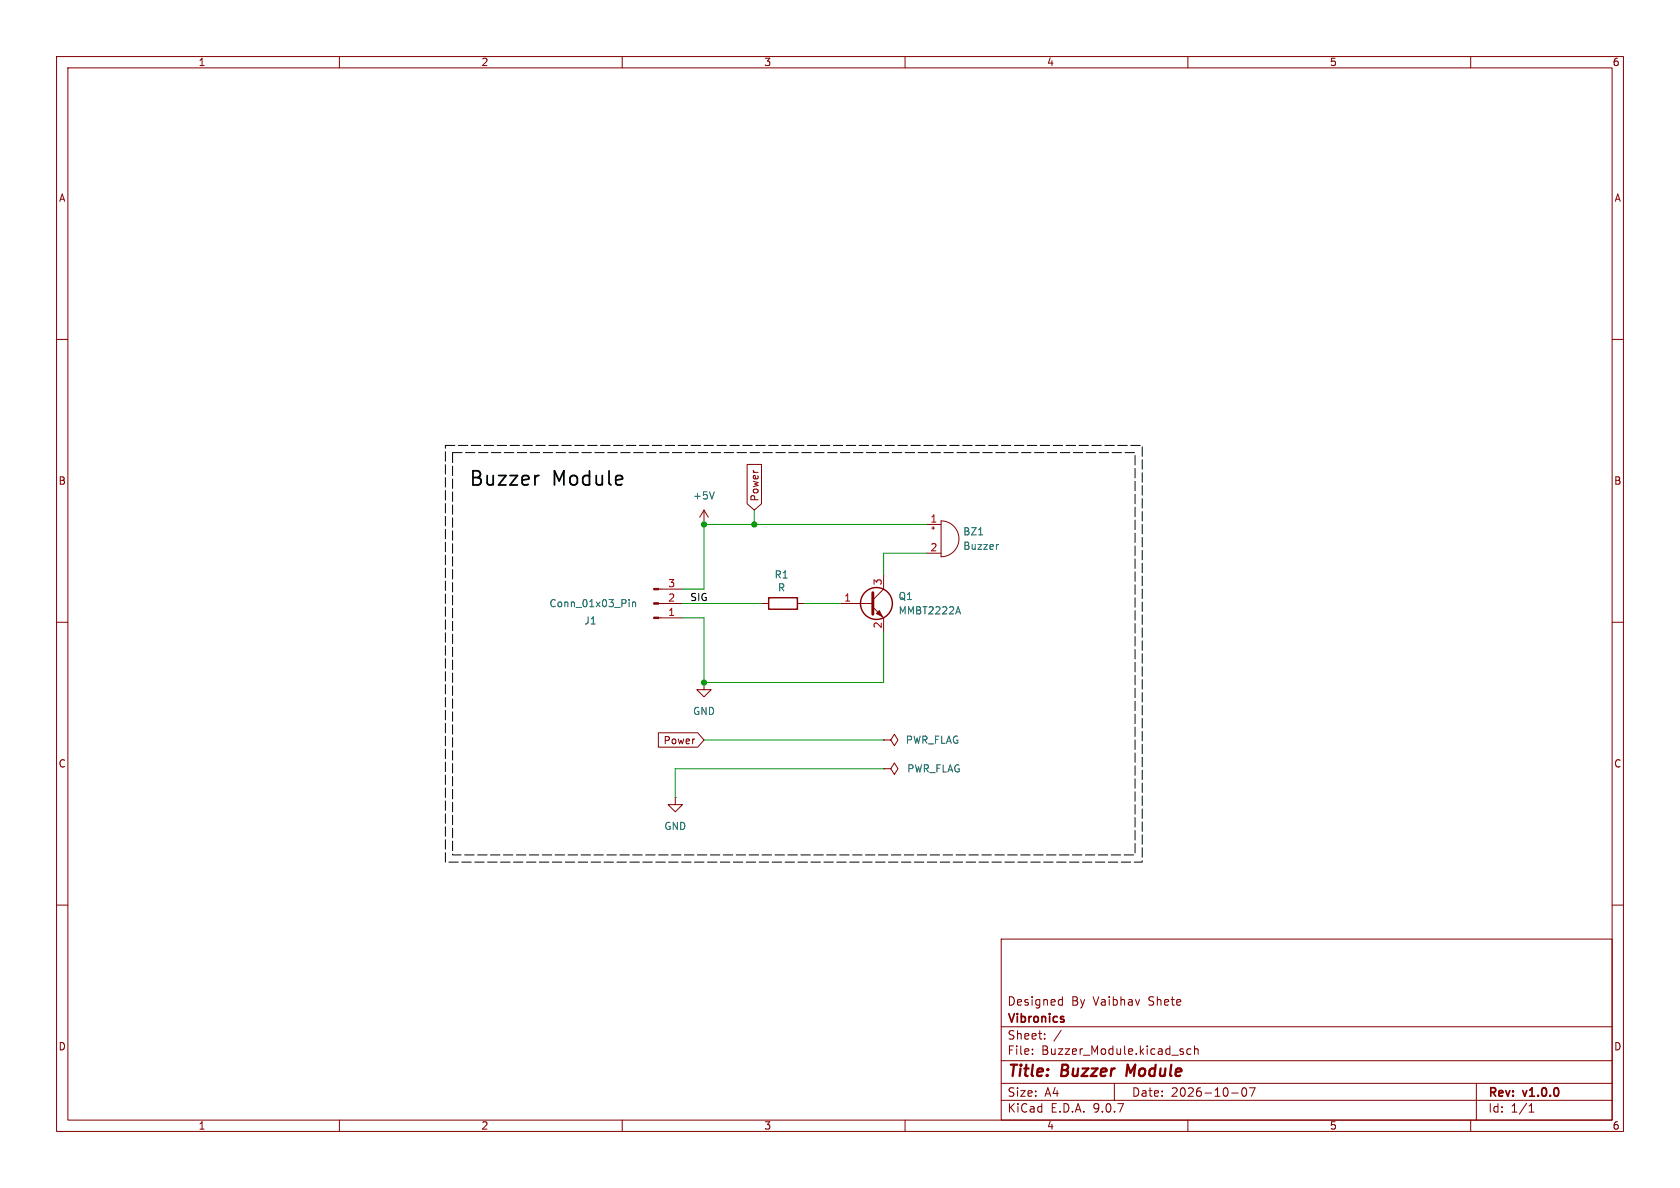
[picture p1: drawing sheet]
(kicad_sch
 (version 20250114)
 (generator "eeschema")
 (generator_version "9.0")
 (paper "A4")
 (title_block
  (title "Buzzer Module")
  (date "2026-10-07")
  (rev "v1.0.0")
  (company "Vibronics")
  (comment 1 "Designed By Vaibhav Shete"))
 (lib_symbols
  (symbol "Connector:Conn_01x03_Pin"
   (pin_names
    (offset 1.016) (hide yes)) (exclude_from_sim no) (in_bom yes) (on_board yes)
   (property "Reference" "J" (at 0 5.08 0) (effects (font (size 1.27 1.27))))
   (property "Value" "Conn_01x03_Pin" (at 0 -5.08 0) (effects (font (size 1.27 1.27))))
   (property "Footprint" "" (at 0 0 0) (effects (font (size 1.27 1.27)) (hide yes)))
   (property "Datasheet" "~" (at 0 0 0) (effects (font (size 1.27 1.27)) (hide yes)))
   (property "Description" "Generic connector, single row, 01x03, script generated" (at 0 0 0) (effects (font (size 1.27 1.27)) (hide yes)))
   (property "ki_locked" "" (at 0 0 0) (effects (font (size 1.27 1.27))))
   (symbol "Conn_01x03_Pin_1_1"
    (rectangle (start 0.8636 2.667) (end 0 2.413) (stroke (width 0.1524) (type default)) (fill (type outline)))
    (rectangle (start 0.8636 0.127) (end 0 -0.127) (stroke (width 0.1524) (type default)) (fill (type outline)))
    (rectangle (start 0.8636 -2.413) (end 0 -2.667) (stroke (width 0.1524) (type default)) (fill (type outline)))
    (polyline (pts (xy 1.27 2.54) (xy 0.8636 2.54)) (stroke (width 0.1524) (type default)) (fill (type none)))
    (polyline (pts (xy 1.27 0) (xy 0.8636 0)) (stroke (width 0.1524) (type default)) (fill (type none)))
    (polyline (pts (xy 1.27 -2.54) (xy 0.8636 -2.54)) (stroke (width 0.1524) (type default)) (fill (type none)))
    (pin passive line (at 5.08 2.54 180) (length 3.81) (name "Pin_1" (effects (font (size 1.27 1.27)))) (number "1" (effects (font (size 1.27 1.27)))))
    (pin passive line (at 5.08 0 180) (length 3.81) (name "Pin_2" (effects (font (size 1.27 1.27)))) (number "2" (effects (font (size 1.27 1.27)))))
    (pin passive line (at 5.08 -2.54 180) (length 3.81) (name "Pin_3" (effects (font (size 1.27 1.27)))) (number "3" (effects (font (size 1.27 1.27))))))
   (embedded_fonts no))
  (symbol "Device:Buzzer"
   (pin_names
    (offset 0.0254) (hide yes)) (exclude_from_sim no) (in_bom yes) (on_board yes)
   (property "Reference" "BZ" (at 3.81 1.27 0) (effects (font (size 1.27 1.27)) (justify left)))
   (property "Value" "Buzzer" (at 3.81 -1.27 0) (effects (font (size 1.27 1.27)) (justify left)))
   (property "Footprint" "" (at -0.635 2.54 90) (effects (font (size 1.27 1.27)) (hide yes)))
   (property "Datasheet" "~" (at -0.635 2.54 90) (effects (font (size 1.27 1.27)) (hide yes)))
   (property "Description" "Buzzer, polarized" (at 0 0 0) (effects (font (size 1.27 1.27)) (hide yes)))
   (symbol "Buzzer_0_1"
    (polyline (pts (xy -1.651 1.905) (xy -1.143 1.905)) (stroke (width 0) (type default)) (fill (type none)))
    (polyline (pts (xy -1.397 2.159) (xy -1.397 1.651)) (stroke (width 0) (type default)) (fill (type none)))
    (arc (start 0 3.175) (mid 3.1612 0) (end 0 -3.175) (stroke (width 0) (type default)) (fill (type none)))
    (polyline (pts (xy 0 3.175) (xy 0 -3.175)) (stroke (width 0) (type default)) (fill (type none))))
   (symbol "Buzzer_1_1"
    (pin passive line (at -2.54 2.54 0) (length 2.54) (name "+" (effects (font (size 1.27 1.27)))) (number "1" (effects (font (size 1.27 1.27)))))
    (pin passive line (at -2.54 -2.54 0) (length 2.54) (name "-" (effects (font (size 1.27 1.27)))) (number "2" (effects (font (size 1.27 1.27))))))
   (embedded_fonts no))
  (symbol "Device:R"
   (pin_numbers (hide yes))
   (pin_names
    (offset 0)) (exclude_from_sim no) (in_bom yes) (on_board yes)
   (property "Reference" "R" (at 2.032 0 90) (effects (font (size 1.27 1.27))))
   (property "Value" "R" (at 0 0 90) (effects (font (size 1.27 1.27))))
   (property "Footprint" "" (at -1.778 0 90) (effects (font (size 1.27 1.27)) (hide yes)))
   (property "Datasheet" "~" (at 0 0 0) (effects (font (size 1.27 1.27)) (hide yes)))
   (property "Description" "Resistor" (at 0 0 0) (effects (font (size 1.27 1.27)) (hide yes)))
   (symbol "R_0_1"
    (rectangle (start -1.016 -2.54) (end 1.016 2.54) (stroke (width 0.254) (type default)) (fill (type none))))
   (symbol "R_1_1"
    (pin passive line (at 0 3.81 270) (length 1.27) (name "~" (effects (font (size 1.27 1.27)))) (number "1" (effects (font (size 1.27 1.27)))))
    (pin passive line (at 0 -3.81 90) (length 1.27) (name "~" (effects (font (size 1.27 1.27)))) (number "2" (effects (font (size 1.27 1.27))))))
   (embedded_fonts no))
  (symbol "Transistor_BJT:MMBT2222A"
   (pin_names
    (offset 0) (hide yes)) (exclude_from_sim no) (in_bom yes) (on_board yes)
   (property "Reference" "Q" (at 5.08 1.905 0) (effects (font (size 1.27 1.27)) (justify left)))
   (property "Value" "MMBT2222A" (at 5.08 0 0) (effects (font (size 1.27 1.27)) (justify left)))
   (property "Footprint" "Package_TO_SOT_SMD:SOT-23" (at 5.08 -1.905 0) (effects (font (size 1.27 1.27)
    (italic yes)) (justify left) (hide yes)))
   (property "Datasheet" "https://assets.nexperia.com/documents/data-sheet/MMBT2222A.pdf" (at 0 0 0) (effects (font (size 1.27 1.27)) (justify left) (hide yes)))
   (property "Description" "600mA Ic, 40V Vce, NPN Transistor, SOT-23" (at 0 0 0) (effects (font (size 1.27 1.27)) (hide yes)))
   (property "Sim.Device" "NPN" (at 0 0 0) (effects (font (size 1.27 1.27)) (hide yes)))
   (property "Sim.Pins" "1=B 2=E 3=C" (at 0 0 0) (effects (font (size 1.27 1.27)) (hide yes)))
   (symbol "MMBT2222A_0_1"
    (polyline (pts (xy -2.54 0) (xy 0.635 0)) (stroke (width 0) (type default)) (fill (type none)))
    (polyline (pts (xy 0.635 1.905) (xy 0.635 -1.905)) (stroke (width 0.508) (type default)) (fill (type none)))
    (circle (center 1.27 0) (radius 2.8194) (stroke (width 0.254) (type default)) (fill (type none))))
   (symbol "MMBT2222A_1_1"
    (polyline (pts (xy 0.635 0.635) (xy 2.54 2.54)) (stroke (width 0) (type default)) (fill (type none)))
    (polyline (pts (xy 0.635 -0.635) (xy 2.54 -2.54)) (stroke (width 0) (type default)) (fill (type none)))
    (polyline (pts (xy 1.27 -1.778) (xy 1.778 -1.27) (xy 2.286 -2.286) (xy 1.27 -1.778)) (stroke (width 0) (type default)) (fill (type outline)))
    (pin input line (at -5.08 0 0) (length 2.54) (name "B" (effects (font (size 1.27 1.27)))) (number "1" (effects (font (size 1.27 1.27)))))
    (pin passive line (at 2.54 5.08 270) (length 2.54) (name "C" (effects (font (size 1.27 1.27)))) (number "3" (effects (font (size 1.27 1.27)))))
    (pin passive line (at 2.54 -5.08 90) (length 2.54) (name "E" (effects (font (size 1.27 1.27)))) (number "2" (effects (font (size 1.27 1.27))))))
   (embedded_fonts no))
  (symbol "power:+5V"
   (power)
   (pin_numbers (hide yes))
   (pin_names
    (offset 0) (hide yes)) (exclude_from_sim no) (in_bom yes) (on_board yes)
   (property "Reference" "#PWR" (at 0 -3.81 0) (effects (font (size 1.27 1.27)) (hide yes)))
   (property "Value" "+5V" (at 0 3.556 0) (effects (font (size 1.27 1.27))))
   (property "Footprint" "" (at 0 0 0) (effects (font (size 1.27 1.27)) (hide yes)))
   (property "Datasheet" "" (at 0 0 0) (effects (font (size 1.27 1.27)) (hide yes)))
   (property "Description" "Power symbol creates a global label with name \"+5V\"" (at 0 0 0) (effects (font (size 1.27 1.27)) (hide yes)))
   (symbol "+5V_0_1"
    (polyline (pts (xy -0.762 1.27) (xy 0 2.54)) (stroke (width 0) (type default)) (fill (type none)))
    (polyline (pts (xy 0 2.54) (xy 0.762 1.27)) (stroke (width 0) (type default)) (fill (type none)))
    (polyline (pts (xy 0 0) (xy 0 2.54)) (stroke (width 0) (type default)) (fill (type none))))
   (symbol "+5V_1_1"
    (pin power_in line (at 0 0 90) (length 0) (name "~" (effects (font (size 1.27 1.27)))) (number "1" (effects (font (size 1.27 1.27))))))
   (embedded_fonts no))
  (symbol "power:GND"
   (power)
   (pin_numbers (hide yes))
   (pin_names
    (offset 0) (hide yes)) (exclude_from_sim no) (in_bom yes) (on_board yes)
   (property "Reference" "#PWR" (at 0 -6.35 0) (effects (font (size 1.27 1.27)) (hide yes)))
   (property "Value" "GND" (at 0 -3.81 0) (effects (font (size 1.27 1.27))))
   (property "Footprint" "" (at 0 0 0) (effects (font (size 1.27 1.27)) (hide yes)))
   (property "Datasheet" "" (at 0 0 0) (effects (font (size 1.27 1.27)) (hide yes)))
   (property "Description" "Power symbol creates a global label with name \"GND\" , ground" (at 0 0 0) (effects (font (size 1.27 1.27)) (hide yes)))
   (symbol "GND_0_1"
    (polyline (pts (xy 0 0) (xy 0 -1.27) (xy 1.27 -1.27) (xy 0 -2.54) (xy -1.27 -1.27) (xy 0 -1.27)) (stroke (width 0) (type default)) (fill (type none))))
   (symbol "GND_1_1"
    (pin power_in line (at 0 0 270) (length 0) (name "~" (effects (font (size 1.27 1.27)))) (number "1" (effects (font (size 1.27 1.27))))))
   (embedded_fonts no))
  (symbol "power:PWR_FLAG"
   (power)
   (pin_numbers (hide yes))
   (pin_names
    (offset 0) (hide yes)) (exclude_from_sim no) (in_bom yes) (on_board yes)
   (property "Reference" "#FLG" (at 0 1.905 0) (effects (font (size 1.27 1.27)) (hide yes)))
   (property "Value" "PWR_FLAG" (at 0 3.81 0) (effects (font (size 1.27 1.27))))
   (property "Footprint" "" (at 0 0 0) (effects (font (size 1.27 1.27)) (hide yes)))
   (property "Datasheet" "~" (at 0 0 0) (effects (font (size 1.27 1.27)) (hide yes)))
   (property "Description" "Special symbol for telling ERC where power comes from" (at 0 0 0) (effects (font (size 1.27 1.27)) (hide yes)))
   (symbol "PWR_FLAG_0_0"
    (pin power_out line (at 0 0 90) (length 0) (name "~" (effects (font (size 1.27 1.27)))) (number "1" (effects (font (size 1.27 1.27))))))
   (symbol "PWR_FLAG_0_1"
    (polyline (pts (xy 0 0) (xy 0 1.27) (xy -1.016 1.905) (xy 0 2.54) (xy 1.016 1.905) (xy 0 1.27)) (stroke (width 0) (type default)) (fill (type none))))
   (embedded_fonts no)))
 (rectangle
  (start 78.74 78.74)
  (end 201.93 152.4)
  (stroke (width 0) (type dash) (color 4 0 0 1))
  (fill (type none)))
 (rectangle
  (start 80.01 80.01)
  (end 200.66 151.13)
  (stroke (width 0) (type dash) (color 4 0 0 1))
  (fill (type none)))
 (text "Buzzer Module"
  (exclude_from_sim no)
  (at 96.774 84.836 0)
  (effects (font (size 2.5 2.5) (thickness 0.3125) (color 0 0 0 1))))
 (junction
  (at 124.46 120.65)
  (diameter 0)
  (color 0 0 0 0))
 (junction
  (at 133.35 92.71)
  (diameter 0)
  (color 0 0 0 0))
 (junction
  (at 124.46 92.71)
  (diameter 0)
  (color 0 0 0 0))
 (wire
  (pts (xy 124.46 130.81) (xy 156.21 130.81))
  (stroke (width 0) (type default)))
 (wire
  (pts (xy 119.38 135.89) (xy 156.21 135.89))
  (stroke (width 0) (type default)))
 (wire
  (pts (xy 142.24 106.68) (xy 148.59 106.68))
  (stroke (width 0) (type default)))
 (wire
  (pts (xy 124.46 109.22) (xy 124.46 120.65))
  (stroke (width 0) (type default)))
 (wire
  (pts (xy 156.21 111.76) (xy 156.21 120.65))
  (stroke (width 0) (type default)))
 (wire
  (pts (xy 156.21 97.79) (xy 156.21 101.6))
  (stroke (width 0) (type default)))
 (wire
  (pts (xy 120.65 104.14) (xy 124.46 104.14))
  (stroke (width 0) (type default)))
 (wire
  (pts (xy 163.83 97.79) (xy 156.21 97.79))
  (stroke (width 0) (type default)))
 (wire
  (pts (xy 119.38 135.89) (xy 119.38 140.97))
  (stroke (width 0) (type default)))
 (wire
  (pts (xy 124.46 92.71) (xy 133.35 92.71))
  (stroke (width 0) (type default)))
 (wire
  (pts (xy 120.65 106.68) (xy 134.62 106.68))
  (stroke (width 0) (type default)))
 (wire
  (pts (xy 120.65 109.22) (xy 124.46 109.22))
  (stroke (width 0) (type default)))
 (wire
  (pts (xy 133.35 92.71) (xy 163.83 92.71))
  (stroke (width 0) (type default)))
 (wire
  (pts (xy 124.46 92.71) (xy 124.46 104.14))
  (stroke (width 0) (type default)))
 (wire
  (pts (xy 133.35 90.17) (xy 133.35 92.71))
  (stroke (width 0) (type default)))
 (wire
  (pts (xy 124.46 120.65) (xy 156.21 120.65))
  (stroke (width 0) (type default)))
 (label "SIG"
  (at 121.92 106.68 0)
  (effects (font (size 1.27 1.27) (color 0 0 0 1)) (justify left bottom)))
 (global_label "Power"
  (shape input)
  (at 124.46 130.81 180)
  (fields_autoplaced yes)
  (effects (font (size 1.27 1.27)) (justify right))
  (property "Intersheetrefs" "${INTERSHEET_REFS}" (at 115.8505 130.81 0) (effects (font (size 1.27 1.27)) (justify right) (hide yes))))
 (global_label "Power"
  (shape input)
  (at 133.35 90.17 90)
  (fields_autoplaced yes)
  (effects (font (size 1.27 1.27)) (justify left))
  (property "Intersheetrefs" "${INTERSHEET_REFS}" (at 133.35 81.5605 90) (effects (font (size 1.27 1.27)) (justify left) (hide yes))))
 (symbol
  (lib_id "Connector:Conn_01x03_Pin")
  (at 115.57 106.68 0)
  (mirror x)
  (unit 1)
  (exclude_from_sim no)
  (in_bom yes)
  (on_board yes)
  (dnp no)
  (property "Reference" "J1" (at 104.394 109.728 0) (effects (font (size 1.27 1.27))))
  (property "Value" "Conn_01x03_Pin" (at 104.902 106.68 0) (effects (font (size 1.27 1.27))))
  (property "Footprint" "Connector_PinHeader_2.54mm:PinHeader_1x03_P2.54mm_Horizontal" (at 115.57 106.68 0) (effects (font (size 1.27 1.27)) (hide yes)))
  (property "Datasheet" "~" (at 115.57 106.68 0) (effects (font (size 1.27 1.27)) (hide yes)))
  (property "Description" "Generic connector, single row, 01x03, script generated" (at 115.57 106.68 0) (effects (font (size 1.27 1.27)) (hide yes)))
  (pin "2")
  (pin "1")
  (pin "3"))
 (symbol
  (lib_id "Device:R")
  (at 138.43 106.68 90)
  (unit 1)
  (exclude_from_sim no)
  (in_bom yes)
  (on_board yes)
  (dnp no)
  (property "Reference" "R1" (at 138.176 101.6 90) (effects (font (size 1.27 1.27))))
  (property "Value" "R" (at 138.176 103.886 90) (effects (font (size 1.27 1.27))))
  (property "Footprint" "Resistor_SMD:R_0603_1608Metric" (at 138.43 108.458 90) (effects (font (size 1.27 1.27)) (hide yes)))
  (property "Datasheet" "~" (at 138.43 106.68 0) (effects (font (size 1.27 1.27)) (hide yes)))
  (property "Description" "Resistor" (at 138.43 106.68 0) (effects (font (size 1.27 1.27)) (hide yes)))
  (pin "1")
  (pin "2"))
 (symbol
  (lib_id "power:+5V")
  (at 124.46 92.71 0)
  (unit 1)
  (exclude_from_sim no)
  (in_bom yes)
  (on_board yes)
  (dnp no)
  (fields_autoplaced yes)
  (property "Reference" "#PWR02" (at 124.46 96.52 0) (effects (font (size 1.27 1.27)) (hide yes)))
  (property "Value" "+5V" (at 124.46 87.63 0) (effects (font (size 1.27 1.27))))
  (property "Footprint" "" (at 124.46 92.71 0) (effects (font (size 1.27 1.27)) (hide yes)))
  (property "Datasheet" "" (at 124.46 92.71 0) (effects (font (size 1.27 1.27)) (hide yes)))
  (property "Description" "Power symbol creates a global label with name \"+5V\"" (at 124.46 92.71 0) (effects (font (size 1.27 1.27)) (hide yes)))
  (pin "1"))
 (symbol
  (lib_id "power:GND")
  (at 119.38 140.97 0)
  (unit 1)
  (exclude_from_sim no)
  (in_bom yes)
  (on_board yes)
  (dnp no)
  (fields_autoplaced yes)
  (property "Reference" "#PWR03" (at 119.38 147.32 0) (effects (font (size 1.27 1.27)) (hide yes)))
  (property "Value" "GND" (at 119.38 146.05 0) (effects (font (size 1.27 1.27))))
  (property "Footprint" "" (at 119.38 140.97 0) (effects (font (size 1.27 1.27)) (hide yes)))
  (property "Datasheet" "" (at 119.38 140.97 0) (effects (font (size 1.27 1.27)) (hide yes)))
  (property "Description" "Power symbol creates a global label with name \"GND\" , ground" (at 119.38 140.97 0) (effects (font (size 1.27 1.27)) (hide yes)))
  (pin "1"))
 (symbol
  (lib_id "power:PWR_FLAG")
  (at 156.21 130.81 270)
  (unit 1)
  (exclude_from_sim no)
  (in_bom yes)
  (on_board yes)
  (dnp no)
  (fields_autoplaced yes)
  (property "Reference" "#FLG01" (at 158.115 130.81 0) (effects (font (size 1.27 1.27)) (hide yes)))
  (property "Value" "PWR_FLAG" (at 160.02 130.8099 90) (effects (font (size 1.27 1.27)) (justify left)))
  (property "Footprint" "" (at 156.21 130.81 0) (effects (font (size 1.27 1.27)) (hide yes)))
  (property "Datasheet" "~" (at 156.21 130.81 0) (effects (font (size 1.27 1.27)) (hide yes)))
  (property "Description" "Special symbol for telling ERC where power comes from" (at 156.21 130.81 0) (effects (font (size 1.27 1.27)) (hide yes)))
  (pin "1"))
 (symbol
  (lib_id "Transistor_BJT:MMBT2222A")
  (at 153.67 106.68 0)
  (unit 1)
  (exclude_from_sim no)
  (in_bom yes)
  (on_board yes)
  (dnp no)
  (fields_autoplaced yes)
  (property "Reference" "Q1" (at 158.75 105.4099 0) (effects (font (size 1.27 1.27)) (justify left)))
  (property "Value" "MMBT2222A" (at 158.75 107.9499 0) (effects (font (size 1.27 1.27)) (justify left)))
  (property "Footprint" "Package_TO_SOT_SMD:SOT-23" (at 158.75 108.585 0) (effects (font (size 1.27 1.27)
    (italic yes)) (justify left) (hide yes)))
  (property "Datasheet" "https://assets.nexperia.com/documents/data-sheet/MMBT2222A.pdf" (at 153.67 106.68 0) (effects (font (size 1.27 1.27)) (justify left) (hide yes)))
  (property "Description" "600mA Ic, 40V Vce, NPN Transistor, SOT-23" (at 153.67 106.68 0) (effects (font (size 1.27 1.27)) (hide yes)))
  (property "Sim.Device" "NPN" (at 153.67 106.68 0) (effects (font (size 1.27 1.27)) (hide yes)))
  (property "Sim.Pins" "1=B 2=E 3=C" (at 153.67 106.68 0) (effects (font (size 1.27 1.27)) (hide yes)))
  (pin "1")
  (pin "2")
  (pin "3"))
 (symbol
  (lib_id "Device:Buzzer")
  (at 166.37 95.25 0)
  (unit 1)
  (exclude_from_sim no)
  (in_bom yes)
  (on_board yes)
  (dnp no)
  (fields_autoplaced yes)
  (property "Reference" "BZ1" (at 170.18 93.9799 0) (effects (font (size 1.27 1.27)) (justify left)))
  (property "Value" "Buzzer" (at 170.18 96.5199 0) (effects (font (size 1.27 1.27)) (justify left)))
  (property "Footprint" "Buzzer_Beeper:Buzzer_12x9.5RM7.6" (at 165.735 92.71 90) (effects (font (size 1.27 1.27)) (hide yes)))
  (property "Datasheet" "~" (at 165.735 92.71 90) (effects (font (size 1.27 1.27)) (hide yes)))
  (property "Description" "Buzzer, polarized" (at 166.37 95.25 0) (effects (font (size 1.27 1.27)) (hide yes)))
  (pin "1")
  (pin "2"))
 (symbol
  (lib_id "power:GND")
  (at 124.46 120.65 0)
  (unit 1)
  (exclude_from_sim no)
  (in_bom yes)
  (on_board yes)
  (dnp no)
  (fields_autoplaced yes)
  (property "Reference" "#PWR01" (at 124.46 127 0) (effects (font (size 1.27 1.27)) (hide yes)))
  (property "Value" "GND" (at 124.46 125.73 0) (effects (font (size 1.27 1.27))))
  (property "Footprint" "" (at 124.46 120.65 0) (effects (font (size 1.27 1.27)) (hide yes)))
  (property "Datasheet" "" (at 124.46 120.65 0) (effects (font (size 1.27 1.27)) (hide yes)))
  (property "Description" "Power symbol creates a global label with name \"GND\" , ground" (at 124.46 120.65 0) (effects (font (size 1.27 1.27)) (hide yes)))
  (pin "1"))
 (symbol
  (lib_id "power:PWR_FLAG")
  (at 156.21 135.89 270)
  (unit 1)
  (exclude_from_sim no)
  (in_bom yes)
  (on_board yes)
  (dnp no)
  (property "Reference" "#FLG02" (at 158.115 135.89 0) (effects (font (size 1.27 1.27)) (hide yes)))
  (property "Value" "PWR_FLAG" (at 165.1 135.89 90) (effects (font (size 1.27 1.27))))
  (property "Footprint" "" (at 156.21 135.89 0) (effects (font (size 1.27 1.27)) (hide yes)))
  (property "Datasheet" "~" (at 156.21 135.89 0) (effects (font (size 1.27 1.27)) (hide yes)))
  (property "Description" "Special symbol for telling ERC where power comes from" (at 156.21 135.89 0) (effects (font (size 1.27 1.27)) (hide yes)))
  (pin "1"))
 (sheet_instances
  (path ""
   (page "1")))
 (embedded_fonts no))
